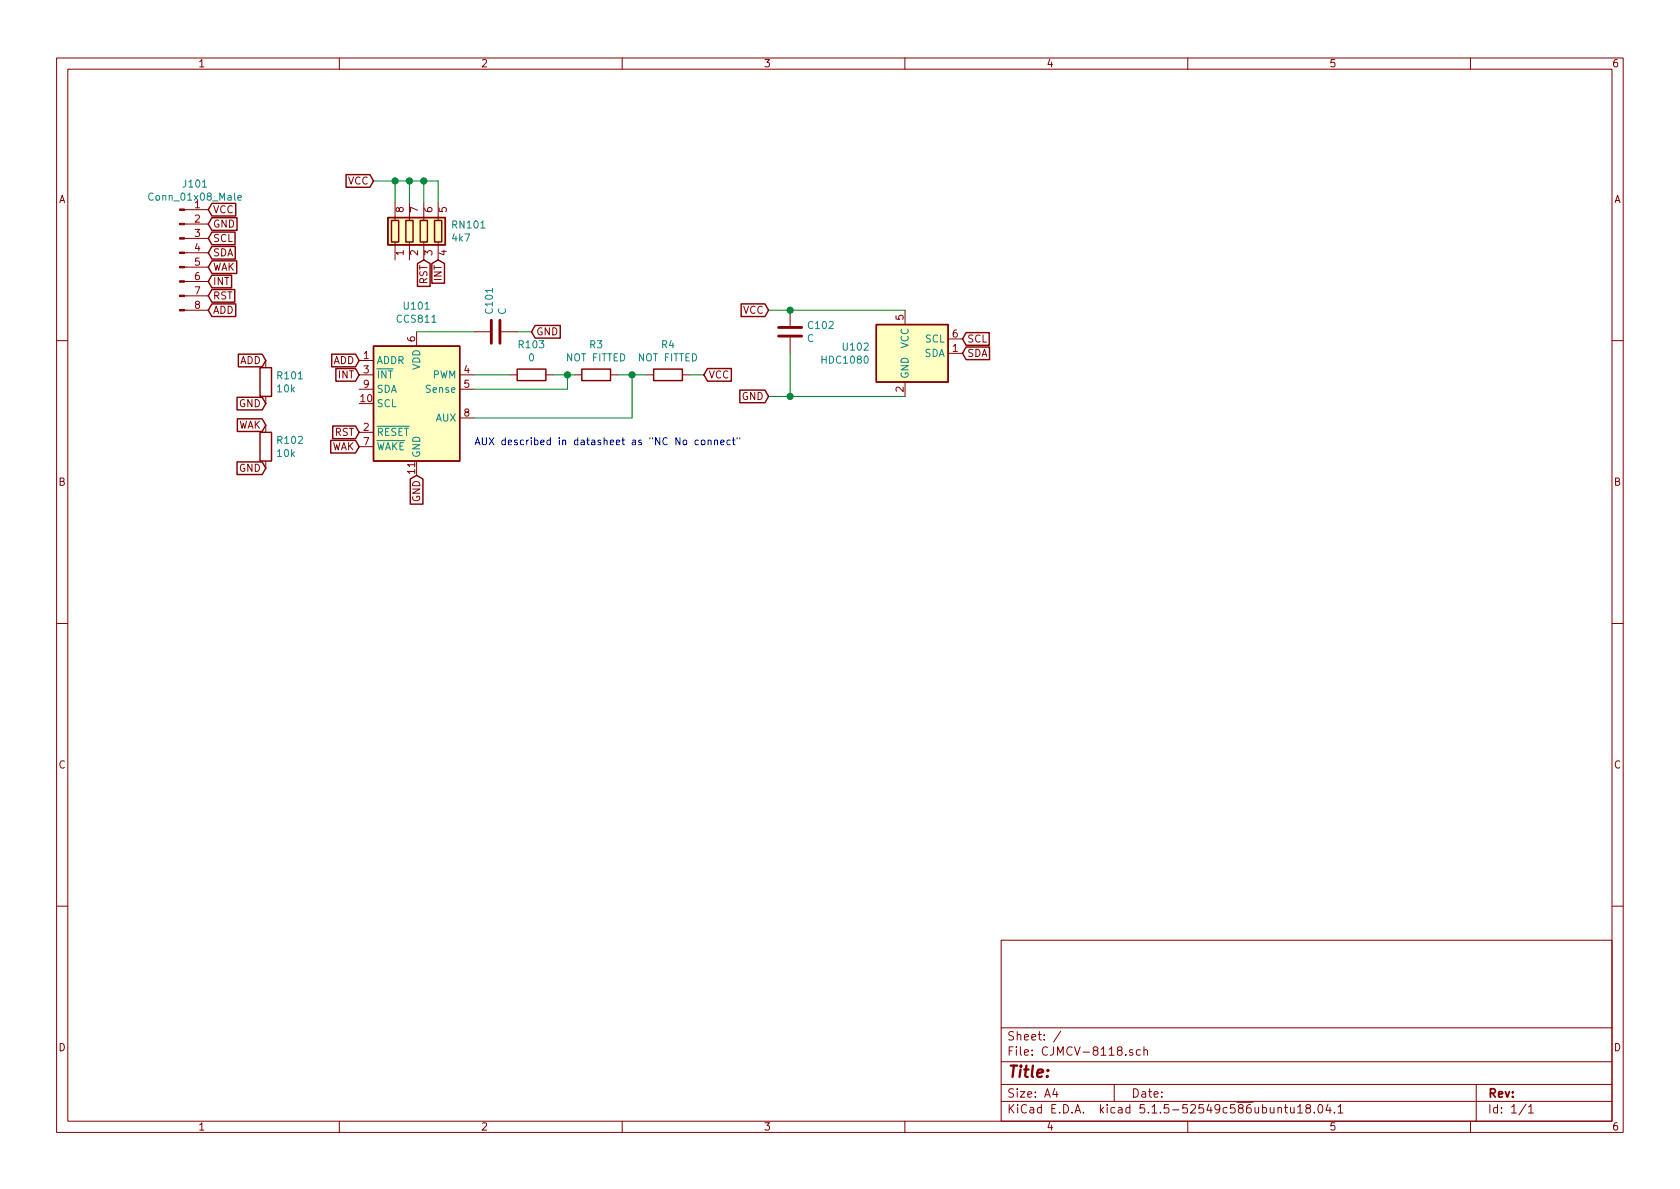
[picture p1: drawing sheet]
EESchema Schematic File Version 4
EELAYER 30 0
EELAYER END
$Descr A4 11693 8268
encoding utf-8
Sheet 1 1
Title ""
Date ""
Rev ""
Comp ""
Comment1 ""
Comment2 ""
Comment3 ""
Comment4 ""
$EndDescr
$Comp
L Device:C C102
U 1 1
P 5500 2300
F 0 "C102" H 5615 2346 50  0000 L CNN
F 1 "C" H 5615 2255 50  0000 L CNN
F 2 "" H 5538 2150 50  0001 C CNN
F 3 "~" H 5500 2300 50  0001 C CNN
	1    5500 2300
	1    0    0    -1  
$EndComp
$Comp
L Device:C C101
U 1 1
P 3450 2300
F 0 "C101" H 3565 2346 50  0000 L CNN
F 1 "C" H 3565 2255 50  0000 L CNN
F 2 "" H 3488 2150 50  0001 C CNN
F 3 "~" H 3450 2300 50  0001 C CNN
	1    3450 2300
	0    -1   -1   0   
$EndComp
$Comp
L Device:R R101
U 1 1
P 1850 2650
F 0 "R101" H 1920 2696 50  0000 L CNN
F 1 "10k" H 1920 2605 50  0000 L CNN
F 2 "" V 1780 2650 50  0001 C CNN
F 3 "~" H 1850 2650 50  0001 C CNN
	1    1850 2650
	1    0    0    -1  
$EndComp
$Comp
L Device:R R102
U 1 1
P 1850 3100
F 0 "R102" H 1920 3146 50  0000 L CNN
F 1 "10k" H 1920 3055 50  0000 L CNN
F 2 "" V 1780 3100 50  0001 C CNN
F 3 "~" H 1850 3100 50  0001 C CNN
	1    1850 3100
	1    0    0    -1  
$EndComp
$Comp
L Device:R R103
U 1 1
P 3700 2600
F 0 "R103" V 3907 2600 50  0000 C CNN
F 1 "0" V 3816 2600 50  0000 C CNN
F 2 "" V 3630 2600 50  0001 C CNN
F 3 "~" H 3700 2600 50  0001 C CNN
	1    3700 2600
	0    -1   -1   0   
$EndComp
$Comp
L Device:R_Pack04 RN101
U 1 1
P 2950 1600
F 0 "RN101" H 3138 1646 50  0000 L CNN
F 1 "4k7" H 3138 1555 50  0000 L CNN
F 2 "" V 3225 1600 50  0001 C CNN
F 3 "~" H 2950 1600 50  0001 C CNN
	1    2950 1600
	1    0    0    -1  
$EndComp
$Comp
L Sensor_Gas:CCS811 U101
U 1 1
P 2900 2800
F 0 "U101" H 2900 3481 50  0000 C CNN
F 1 "CCS811" H 2900 3390 50  0000 C CNN
F 2 "Package_LGA:AMS_LGA-10-1EP_2.7x4mm_P0.6mm" H 2900 2200 50  0001 C CNN
F 3 "http://ams.com/eng/Products/Environmental-Sensors/Air-Quality-Sensors/CCS811" H 2900 2600 50  0001 C CNN
	1    2900 2800
	1    0    0    -1  
$EndComp
$Comp
L Sensor_Humidity:HDC1080 U102
U 1 1
P 6400 2450
F 0 "U102" H 6057 2496 50  0000 R CNN
F 1 "HDC1080" H 6057 2405 50  0000 R CNN
F 2 "Package_SON:Texas_PWSON-N6" H 6350 2200 50  0001 L CNN
F 3 "http://www.ti.com/lit/ds/symlink/hdc1080.pdf" H 6000 2700 50  0001 C CNN
	1    6400 2450
	1    0    0    -1  
$EndComp
$Comp
L Connector:Conn_01x08_Male J101
U 1 1
P 1250 1750
F 0 "J101" H 1358 2231 50  0000 C CNN
F 1 "Conn_01x08_Male" H 1358 2140 50  0000 C CNN
F 2 "" H 1250 1750 50  0001 C CNN
F 3 "~" H 1250 1750 50  0001 C CNN
	1    1250 1750
	1    0    0    -1  
$EndComp
Wire Wire Line
	3050 1400 3050 1250
Wire Wire Line
	3050 1250 2950 1250
Wire Wire Line
	2950 1400 2950 1250
Connection ~ 2950 1250
Wire Wire Line
	2950 1250 2850 1250
Wire Wire Line
	2850 1400 2850 1250
Connection ~ 2850 1250
Wire Wire Line
	2850 1250 2750 1250
Wire Wire Line
	2750 1400 2750 1250
Connection ~ 2750 1250
Wire Wire Line
	2750 1250 2600 1250
Wire Wire Line
	3700 2300 3600 2300
Wire Wire Line
	3300 2300 2900 2300
Text GLabel 1450 1550 2    50   Input ~ 0
GND
Text GLabel 1450 1450 2    50   Input ~ 0
VCC
Text GLabel 1450 1650 2    50   Input ~ 0
SCL
Text GLabel 1450 1750 2    50   Input ~ 0
SDA
Text GLabel 1450 1850 2    50   Input ~ 0
WAK
Text GLabel 1450 1950 2    50   Input ~ 0
INT
Text GLabel 1450 2050 2    50   Input ~ 0
RST
Text GLabel 1450 2150 2    50   Input ~ 0
ADD
Text GLabel 2600 1250 0    50   Input ~ 0
VCC
Text GLabel 3700 2300 2    50   Input ~ 0
GND
Text GLabel 2500 2500 0    50   Input ~ 0
ADD
Text GLabel 1850 2500 0    50   Input ~ 0
ADD
Text GLabel 1850 2800 0    50   Input ~ 0
GND
Text GLabel 2500 3000 0    50   Input ~ 0
RST
Text GLabel 2950 1800 3    50   Input ~ 0
RST
Text GLabel 2500 2600 0    50   Input ~ 0
INT
Text GLabel 3050 1800 3    50   Input ~ 0
INT
Text GLabel 2500 3100 0    50   Input ~ 0
WAK
Text GLabel 1850 2950 0    50   Input ~ 0
WAK
Text GLabel 1850 3250 0    50   Input ~ 0
GND
Wire Wire Line
	3300 2600 3550 2600
$Comp
L Device:R R3
U 1 1
P 4150 2600
F 0 "R3" V 4357 2600 50  0000 C CNN
F 1 "NOT FITTED" V 4266 2600 50  0000 C CNN
F 2 "" V 4080 2600 50  0001 C CNN
F 3 "~" H 4150 2600 50  0001 C CNN
	1    4150 2600
	0    -1   -1   0   
$EndComp
Wire Wire Line
	3850 2600 3950 2600
Wire Wire Line
	3950 2600 3950 2700
Wire Wire Line
	3950 2700 3300 2700
Connection ~ 3950 2600
Wire Wire Line
	3950 2600 4000 2600
$Comp
L Device:R R4
U 1 1
P 4650 2600
F 0 "R4" V 4857 2600 50  0000 C CNN
F 1 "NOT FITTED" V 4766 2600 50  0000 C CNN
F 2 "" V 4580 2600 50  0001 C CNN
F 3 "~" H 4650 2600 50  0001 C CNN
	1    4650 2600
	0    -1   -1   0   
$EndComp
Wire Wire Line
	4400 2600 4400 2900
Wire Wire Line
	3300 2900 4400 2900
Wire Wire Line
	4300 2600 4400 2600
Wire Wire Line
	4500 2600 4400 2600
Connection ~ 4400 2600
Text GLabel 4900 2600 2    50   Input ~ 0
VCC
Wire Wire Line
	4800 2600 4900 2600
Text GLabel 2900 3300 3    50   Input ~ 0
GND
Text Notes 3300 3100 0    50   ~ 0
AUX described in datasheet as "NC No connect"
Text GLabel 5350 2150 0    50   Input ~ 0
VCC
Wire Wire Line
	5350 2150 5500 2150
Wire Wire Line
	5500 2150 6300 2150
Connection ~ 5500 2150
Wire Wire Line
	6300 2750 5500 2750
Wire Wire Line
	5500 2750 5500 2450
Text GLabel 5350 2750 0    50   Input ~ 0
GND
Wire Wire Line
	5500 2750 5350 2750
Connection ~ 5500 2750
Text GLabel 6700 2350 2    50   Input ~ 0
SCL
Text GLabel 6700 2450 2    50   Input ~ 0
SDA
$EndSCHEMATC
